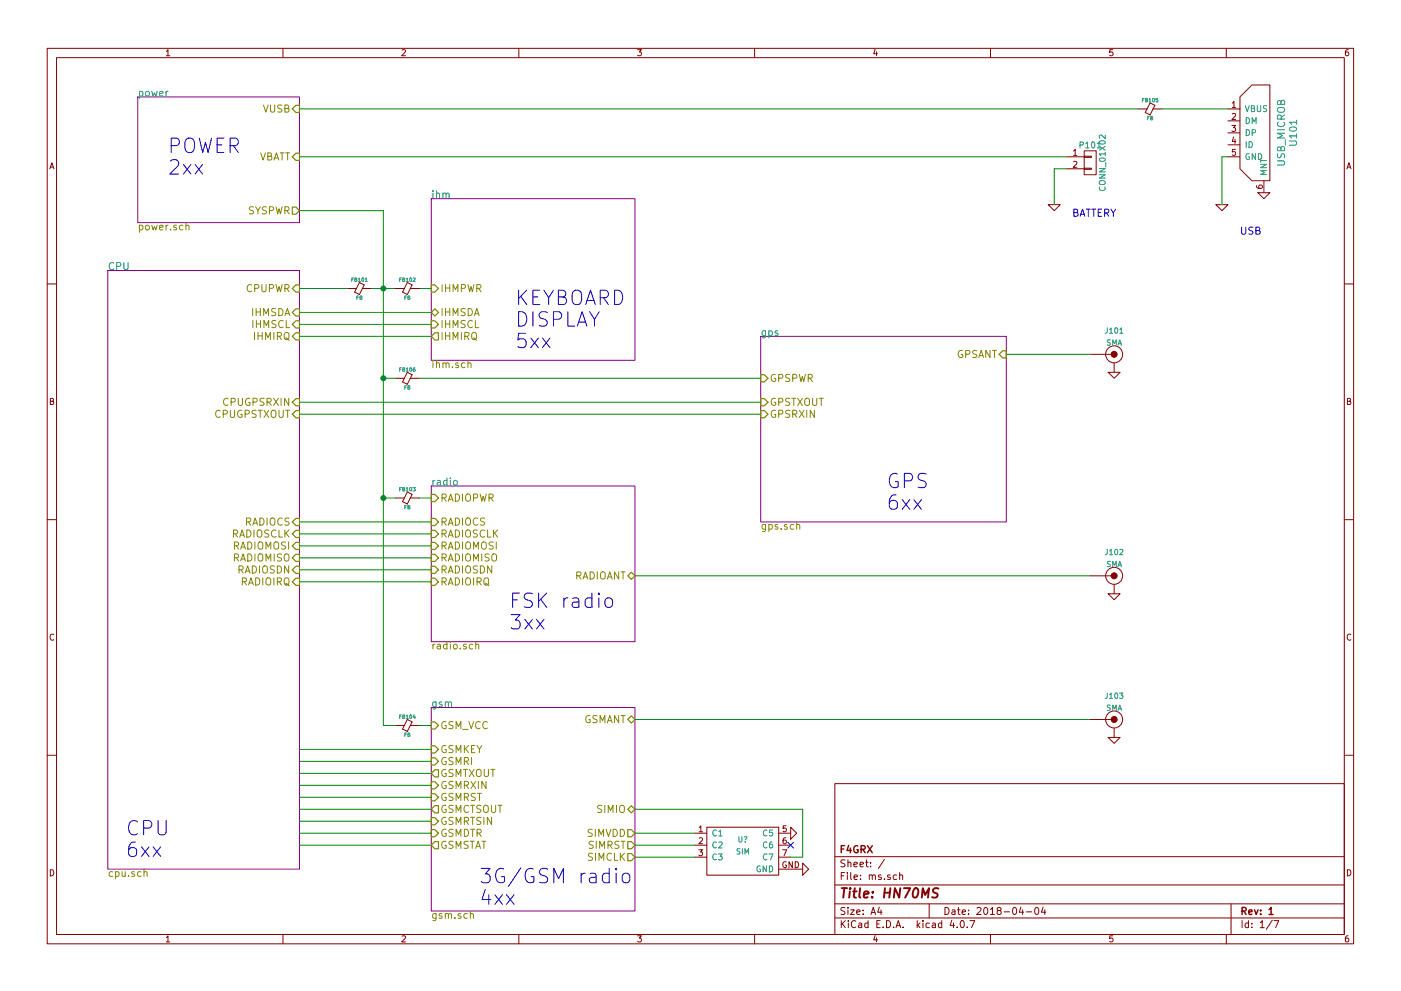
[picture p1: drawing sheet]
EESchema Schematic File Version 2
LIBS:f4grx_passive
LIBS:f4grx_pow
LIBS:ms
LIBS:f4grx_conn
LIBS:f4grx_cpu
LIBS:f4grx_interface
LIBS:f4grx_rf
LIBS:ms-cache
EELAYER 25 0
EELAYER END
$Descr A4 11693 8268
encoding utf-8
Sheet 1 7
Title "HN70MS"
Date "2018-04-04"
Rev "1"
Comp "F4GRX"
Comment1 ""
Comment2 ""
Comment3 ""
Comment4 ""
$EndDescr
$Sheet
S 1150 800  1350 1050
U 5ABDDF96
F0 "power" 60
F1 "power.sch" 60
F2 "SYSPWR" O R 2500 1750 60 
F3 "VBATT" I R 2500 1300 60 
F4 "VUSB" I R 2500 900 60 
$EndSheet
Text Notes 1400 1450 0    120  ~ 0
POWER\n2xx
Text Notes 1050 7150 0    120  ~ 0
CPU\n6xx
$Sheet
S 3600 4050 1700 1300
U 5ABDDFEF
F0 "radio" 60
F1 "radio.sch" 60
F2 "RADIOPWR" I L 3600 4150 60 
F3 "RADIOCS" I L 3600 4350 60 
F4 "RADIOSCLK" I L 3600 4450 60 
F5 "RADIOMOSI" I L 3600 4550 60 
F6 "RADIOMISO" I L 3600 4650 60 
F7 "RADIOSDN" I L 3600 4750 60 
F8 "RADIOIRQ" I L 3600 4850 60 
F9 "RADIOANT" B R 5300 4800 60 
$EndSheet
$Sheet
S 3600 5900 1700 1700
U 5ABDE00F
F0 "gsm" 60
F1 "gsm.sch" 60
F2 "GSM_VCC" I L 3600 6050 60 
F3 "SIMRST" O R 5300 7050 60 
F4 "SIMCLK" O R 5300 7150 60 
F5 "SIMIO" B R 5300 6750 60 
F6 "SIMVDD" O R 5300 6950 60 
F7 "GSMKEY" I L 3600 6250 60 
F8 "GSMRI" I L 3600 6350 60 
F9 "GSMTXOUT" O L 3600 6450 60 
F10 "GSMRXIN" I L 3600 6550 60 
F11 "GSMRST" I L 3600 6650 60 
F12 "GSMSTAT" O L 3600 7050 60 
F13 "GSMANT" B R 5300 6000 60 
F14 "GSMCTSOUT" O L 3600 6750 60 
F15 "GSMRTSIN" I L 3600 6850 60 
F16 "GSMDTR" I L 3600 6950 60 
$EndSheet
Text Notes 4250 5250 0    120  ~ 0
FSK radio\n3xx
Text Notes 4000 7550 0    120  ~ 0
3G/GSM radio\n4xx
$Sheet
S 3600 1650 1700 1350
U 5ABDE050
F0 "ihm" 60
F1 "ihm.sch" 60
F2 "IHMPWR" I L 3600 2400 60 
F3 "IHMSDA" B L 3600 2600 60 
F4 "IHMSCL" I L 3600 2700 60 
F5 "IHMIRQ" O L 3600 2800 60 
$EndSheet
Text Notes 4300 2900 0    120  ~ 0
KEYBOARD\nDISPLAY\n5xx
$Sheet
S 900  2250 1600 5000
U 5ABDDFAF
F0 "CPU" 60
F1 "cpu.sch" 60
F2 "CPUPWR" I R 2500 2400 60 
F3 "IHMSDA" I R 2500 2600 60 
F4 "IHMSCL" I R 2500 2700 60 
F5 "IHMIRQ" I R 2500 2800 60 
F6 "CPUGPSRXIN" I R 2500 3350 60 
F7 "CPUGPSTXOUT" I R 2500 3450 60 
F8 "RADIOSCLK" I R 2500 4450 60 
F9 "RADIOMOSI" I R 2500 4550 60 
F10 "RADIOMISO" I R 2500 4650 60 
F11 "RADIOCS" I R 2500 4350 60 
F12 "RADIOIRQ" I R 2500 4850 60 
F13 "RADIOSDN" I R 2500 4750 60 
$EndSheet
$Comp
L FB FB101
U 1 1
P 3000 2400
F 0 "FB101" H 3000 2475 30  0000 C CNN
F 1 "FB" H 3000 2325 30  0000 C CNN
F 2 "" H 3000 2400 60  0000 C CNN
F 3 "" H 3000 2400 60  0000 C CNN
	1    3000 2400
	1    0    0    -1  
$EndComp
$Comp
L FB FB103
U 1 1
P 3400 4150
F 0 "FB103" H 3400 4225 30  0000 C CNN
F 1 "FB" H 3400 4075 30  0000 C CNN
F 2 "" H 3400 4150 60  0000 C CNN
F 3 "" H 3400 4150 60  0000 C CNN
	1    3400 4150
	1    0    0    -1  
$EndComp
Wire Wire Line
	2900 2400 2500 2400
Wire Wire Line
	3100 2400 3300 2400
Wire Wire Line
	3200 1750 3200 6050
Wire Wire Line
	3200 1750 2500 1750
Connection ~ 3200 2400
Wire Wire Line
	3500 2400 3600 2400
Wire Wire Line
	3600 2600 2500 2600
Wire Wire Line
	3600 2700 2500 2700
Wire Wire Line
	3600 2800 2500 2800
Wire Wire Line
	3600 4150 3500 4150
Wire Wire Line
	3200 4150 3300 4150
$Comp
L FB FB102
U 1 1
P 3400 2400
F 0 "FB102" H 3400 2475 30  0000 C CNN
F 1 "FB" H 3400 2325 30  0000 C CNN
F 2 "" H 3400 2400 60  0000 C CNN
F 3 "" H 3400 2400 60  0000 C CNN
	1    3400 2400
	1    0    0    -1  
$EndComp
$Comp
L USB_MICROB U101
U 1 1
P 10500 1100
F 0 "U101" H 10500 1400 60  0000 C CNN
F 1 "USB_MICROB" H 10500 1300 60  0000 C CNN
F 2 "" H 10500 1100 60  0000 C CNN
F 3 "" H 10500 1100 60  0000 C CNN
	1    10500 1100
	0    1    1    0   
$EndComp
$Comp
L GND #PWR106
U 1 1
P 10550 1600
F 0 "#PWR106" H 10550 1600 30  0001 C CNN
F 1 "GND" H 10550 1530 30  0001 C CNN
F 2 "" H 10550 1600 60  0000 C CNN
F 3 "" H 10550 1600 60  0000 C CNN
	1    10550 1600
	1    0    0    -1  
$EndComp
$Comp
L GND #PWR105
U 1 1
P 10200 1700
F 0 "#PWR105" H 10200 1700 30  0001 C CNN
F 1 "GND" H 10200 1630 30  0001 C CNN
F 2 "" H 10200 1700 60  0000 C CNN
F 3 "" H 10200 1700 60  0000 C CNN
	1    10200 1700
	1    0    0    -1  
$EndComp
Wire Wire Line
	10200 1700 10200 1300
Wire Wire Line
	10200 1300 10250 1300
$Comp
L FB FB104
U 1 1
P 3400 6050
F 0 "FB104" H 3400 6125 30  0000 C CNN
F 1 "FB" H 3400 5975 30  0000 C CNN
F 2 "" H 3400 6050 60  0000 C CNN
F 3 "" H 3400 6050 60  0000 C CNN
	1    3400 6050
	1    0    0    -1  
$EndComp
Wire Wire Line
	3600 6050 3500 6050
Wire Wire Line
	3200 6050 3300 6050
Connection ~ 3200 4150
Wire Wire Line
	3600 4350 2500 4350
Wire Wire Line
	3600 4450 2500 4450
Wire Wire Line
	3600 4550 2500 4550
Wire Wire Line
	3600 4650 2500 4650
Wire Wire Line
	3600 4750 2500 4750
Wire Wire Line
	3600 4850 2500 4850
$Comp
L CONN_01X02 P101
U 1 1
P 9100 1350
F 0 "P101" H 9100 1500 50  0000 C CNN
F 1 "CONN_01X02" V 9200 1350 50  0000 C CNN
F 2 "" H 9100 1350 60  0000 C CNN
F 3 "" H 9100 1350 60  0000 C CNN
	1    9100 1350
	1    0    0    -1  
$EndComp
Text Notes 8950 1800 0    60   ~ 0
BATTERY
Wire Wire Line
	8900 1300 2500 1300
$Comp
L GND #PWR101
U 1 1
P 8800 1700
F 0 "#PWR101" H 8800 1700 30  0001 C CNN
F 1 "GND" H 8800 1630 30  0001 C CNN
F 2 "" H 8800 1700 60  0000 C CNN
F 3 "" H 8800 1700 60  0000 C CNN
	1    8800 1700
	1    0    0    -1  
$EndComp
Wire Wire Line
	8800 1700 8800 1400
Wire Wire Line
	8800 1400 8900 1400
Text Notes 10350 1950 0    60   ~ 0
USB
$Comp
L FB FB105
U 1 1
P 9600 900
F 0 "FB105" H 9600 975 30  0000 C CNN
F 1 "FB" H 9600 825 30  0000 C CNN
F 2 "" H 9600 900 60  0000 C CNN
F 3 "" H 9600 900 60  0000 C CNN
	1    9600 900 
	1    0    0    -1  
$EndComp
Wire Wire Line
	10250 900  9700 900 
Wire Wire Line
	9500 900  2500 900 
$Sheet
S 6350 2800 2050 1550
U 5AC552D9
F0 "gps" 60
F1 "gps.sch" 60
F2 "GPSPWR" I L 6350 3150 60 
F3 "GPSTXOUT" I L 6350 3350 60 
F4 "GPSRXIN" I L 6350 3450 60 
F5 "GPSANT" I R 8400 2950 60 
$EndSheet
Text Notes 7400 4250 0    120  ~ 0
GPS\n6xx
Wire Wire Line
	6350 3150 3500 3150
$Comp
L FB FB106
U 1 1
P 3400 3150
F 0 "FB106" H 3400 3225 30  0000 C CNN
F 1 "FB" H 3400 3075 30  0000 C CNN
F 2 "" H 3400 3150 60  0000 C CNN
F 3 "" H 3400 3150 60  0000 C CNN
	1    3400 3150
	1    0    0    -1  
$EndComp
Wire Wire Line
	3300 3150 3200 3150
Connection ~ 3200 3150
Wire Wire Line
	6350 3350 2500 3350
Wire Wire Line
	6350 3450 2500 3450
Wire Wire Line
	3600 6250 2500 6250
Wire Wire Line
	3600 6350 2500 6350
Wire Wire Line
	3600 6450 2500 6450
Wire Wire Line
	3600 6550 2500 6550
Wire Wire Line
	3600 6650 2500 6650
$Comp
L SMA J101
U 1 1
P 9300 2950
F 0 "J101" H 9300 3150 45  0000 C CNN
F 1 "SMA" H 9300 3050 45  0000 C CNN
F 2 "" H 9300 2950 60  0000 C CNN
F 3 "" H 9300 2950 60  0000 C CNN
	1    9300 2950
	1    0    0    -1  
$EndComp
Wire Wire Line
	9100 2950 8400 2950
$Comp
L GND #PWR102
U 1 1
P 9300 3100
F 0 "#PWR102" H 9300 3100 30  0001 C CNN
F 1 "GND" H 9300 3030 30  0001 C CNN
F 2 "" H 9300 3100 60  0000 C CNN
F 3 "" H 9300 3100 60  0000 C CNN
	1    9300 3100
	1    0    0    -1  
$EndComp
Wire Wire Line
	5300 4800 9100 4800
$Comp
L SMA J102
U 1 1
P 9300 4800
F 0 "J102" H 9300 5000 45  0000 C CNN
F 1 "SMA" H 9300 4900 45  0000 C CNN
F 2 "" H 9300 4800 60  0000 C CNN
F 3 "" H 9300 4800 60  0000 C CNN
	1    9300 4800
	1    0    0    -1  
$EndComp
$Comp
L GND #PWR103
U 1 1
P 9300 4950
F 0 "#PWR103" H 9300 4950 30  0001 C CNN
F 1 "GND" H 9300 4880 30  0001 C CNN
F 2 "" H 9300 4950 60  0000 C CNN
F 3 "" H 9300 4950 60  0000 C CNN
	1    9300 4950
	1    0    0    -1  
$EndComp
Wire Wire Line
	5300 6000 9100 6000
$Comp
L SMA J103
U 1 1
P 9300 6000
F 0 "J103" H 9300 6200 45  0000 C CNN
F 1 "SMA" H 9300 6100 45  0000 C CNN
F 2 "" H 9300 6000 60  0000 C CNN
F 3 "" H 9300 6000 60  0000 C CNN
	1    9300 6000
	1    0    0    -1  
$EndComp
$Comp
L GND #PWR104
U 1 1
P 9300 6150
F 0 "#PWR104" H 9300 6150 30  0001 C CNN
F 1 "GND" H 9300 6080 30  0001 C CNN
F 2 "" H 9300 6150 60  0000 C CNN
F 3 "" H 9300 6150 60  0000 C CNN
	1    9300 6150
	1    0    0    -1  
$EndComp
Wire Wire Line
	3600 6750 2500 6750
Wire Wire Line
	3600 6850 2500 6850
Wire Wire Line
	3600 6950 2500 6950
Wire Wire Line
	3600 7050 2500 7050
$Comp
L SIM U?
U 1 1
P 6200 7050
F 0 "U?" H 6200 7100 45  0000 C CNN
F 1 "SIM" H 6200 7000 45  0000 C CNN
F 2 "ms:MOLEX_78646_3001" H 6200 7050 45  0001 C CNN
F 3 "" H 6200 7050 45  0001 C CNN
	1    6200 7050
	1    0    0    -1  
$EndComp
$Comp
L GND #PWR?
U 1 1
P 6700 7250
F 0 "#PWR?" H 6700 7250 30  0001 C CNN
F 1 "GND" H 6700 7180 30  0001 C CNN
F 2 "" H 6700 7250 60  0000 C CNN
F 3 "" H 6700 7250 60  0000 C CNN
	1    6700 7250
	0    -1   -1   0   
$EndComp
$Comp
L GND #PWR?
U 1 1
P 6600 6950
F 0 "#PWR?" H 6600 6950 30  0001 C CNN
F 1 "GND" H 6600 6880 30  0001 C CNN
F 2 "" H 6600 6950 60  0000 C CNN
F 3 "" H 6600 6950 60  0000 C CNN
	1    6600 6950
	0    -1   -1   0   
$EndComp
Wire Wire Line
	5800 6950 5300 6950
Wire Wire Line
	5800 7050 5300 7050
Wire Wire Line
	5300 7150 5800 7150
Wire Wire Line
	5300 6750 6700 6750
Wire Wire Line
	6700 6750 6700 7150
Wire Wire Line
	6700 7150 6600 7150
NoConn ~ 6600 7050
$EndSCHEMATC
